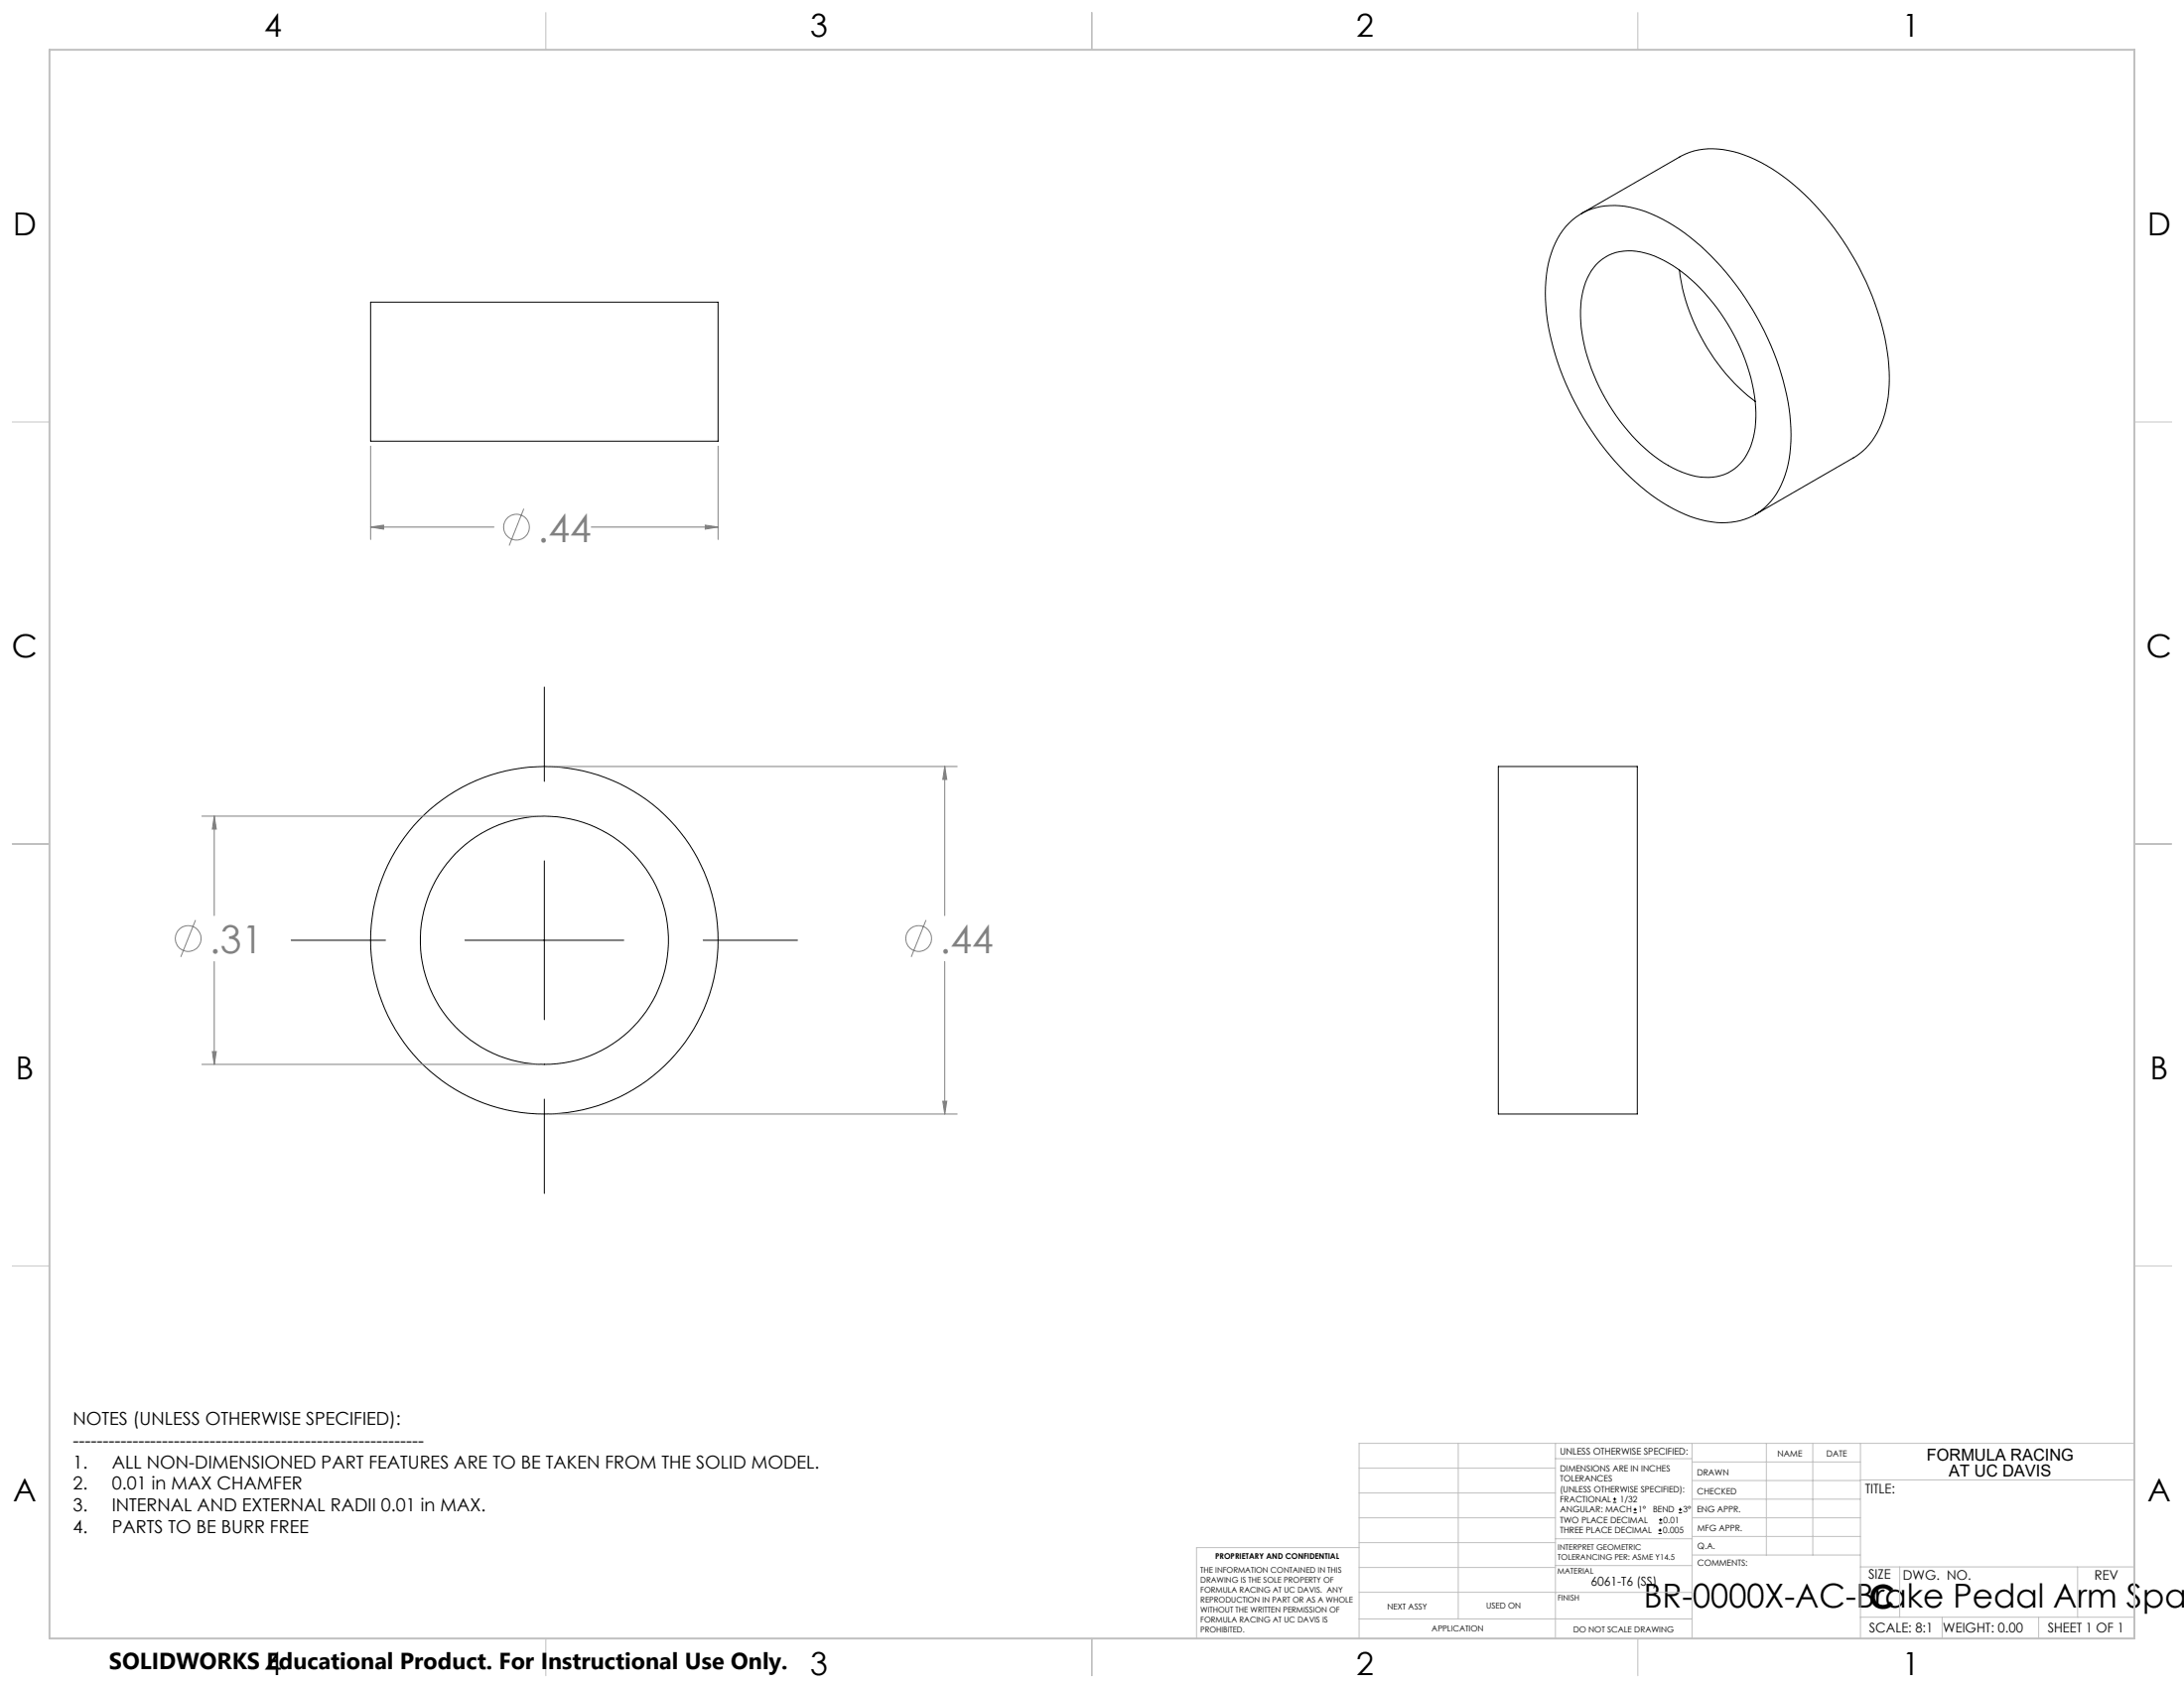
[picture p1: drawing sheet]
<svg xmlns="http://www.w3.org/2000/svg" width="559mm" height="432mm" viewBox="0 0 559 432" stroke-linecap="round" stroke-linejoin="round" font-family="sans-serif">
<g fill="none" stroke="#000" stroke-width=".25">
<path d="M401.4 57.2a16.9 16.9 0 0 1 17.1-3.9 45 45 0 0 1 20.7 13.6 72 72 0 0 1 18.8 39.4 31.2 31.2 0 0 1-3.5 20 15.9 15.9 0 0 1-16.6 7.2 39.5 39.5 0 0 1-20.8-11.4 72.5 72.5 0 0 1-21.4-42.1 31.2 31.2 0 0 1 3.4-20zM404.6 54.6l25.2-14.5a18.1 18.1 0 0 1 13.8-1.3 46.5 46.5 0 0 1 22 15 71 71 0 0 1 17.7 39.7 29.3 29.3 0 0 1-4.3 19.3l-1.6 1.9-2.7 2.1-25.6 14.9M94.8 77.3h88.9v35.6h-88.9zM408.4 67.6a12.5 12.5 0 0 1 13.7-2.5 37.3 37.3 0 0 1 17.1 13.6 48.8 48.8 0 0 1 10.1 26.7 18.6 18.6 0 0 1-4.1 13.2 12.4 12.4 0 0 1-13.6 2.6 36.8 36.8 0 0 1-17.2-13.6 48.8 48.8 0 0 1-10-26.7 18.8 18.8 0 0 1 4-13.3zM429.7 69.1a51.3 51.3 0 0 0 19.4 33.6M139.3 175.8v24.1M383.4 196.1h35.5v88.9h-35.5zM139.3 220.2v40.6M74.5 240.5h24.1M119 240.5h40.6M179.9 240.5h24.1M139.3 281.2v24.1"/>
<path d="M412.7 384.3h.9M412.7 383.5h.9M413.1 383.1v.8M418 387h.8M418 386.2h.8M418.4 385.7v.9M424.3 392.3h.9M424.3 391.4h.9M424.5 389.6h.8M424.5 388.8h.8M424.7 391v.9M424.9 388.4v.8"/>
<path d="M429.5 387h.9M429.5 386.2h.9M429.9 385.7v.9"/>
<circle cx="139.3" cy="240.5" r="31.8"/>
<circle cx="139.3" cy="240.5" r="44.4"/>
</g>
<g fill="none" stroke="#808080" stroke-width=".25">
<path d="M94.8 114.1v23.9M183.7 114.1v23.9M94.8 134.8h31.6M94.8 134.8l3.3-.5v1.1zM134 130.1l-3.7 9.5M151.3 134.8h32.4M180.4 134.3l3.3 .5-3.3 .6zM140.5 196.1h104.4M241.7 196.1v38.1M241.7 196.1l.6 3.3h-1.1zM51.6 208.8h86.4M54.8 208.8v25.4"/>
<path d="M54.8 208.8l.6 3.3h-1.1zM50 235.4l-3.8 9.4M236.9 235.4l-3.7 9.4M54.8 246v26.3M241.7 246v39M51.6 272.3h86.4M54.3 269h1.1l-.6 3.3zM140.5 285h104.4M241.2 281.7h1.1l-.6 3.3z"/>
<circle cx="132.1" cy="134.8" r="3.3"/>
<circle cx="48.1" cy="240.1" r="3.3"/>
<circle cx="235" cy="240.1" r="3.3"/>
</g>
<g fill="none" stroke="#c0c0c0" stroke-width=".25">
<path d="M139.7 3.2v9.5M279.4 3.2v9.5M419.1 3.2v9.5M3.1 107.9h9.6M546.1 107.9h9.5M3.1 215.9h9.6M546.1 215.9h9.5M3.1 323.8h9.6M546.1 323.8h9.5M347.7 375.6h50.3M373.1 369.2v44.9M398 369.2v49.9"/>
<path d="M398 373.1h34.9M432.9 369.2v49.9M432.9 378.7h43.1M432.9 374h43.1M451.9 369.2v28.6M463.8 369.2v28.6M476 369.2v49.9M476 378.6h70.1M546.1 369.2h-198.4v49.9M347.7 394.6h50.3M347.7 388.3h50.3M347.7 381.9h50.3"/>
<path d="M347.7 395.9h-41.6v23.2M398 393.6h35M432.9 383.5h43.1M432.9 388.3h43.1M432.9 393h43.1M433 397.8h43M139.7 419.1v9.6M279.4 419.1v9.6M347.7 414.1h85.2M347.7 401h50.3M347.7 407.3h50.3M398 407.4h34.9"/>
<path d="M398 400.5h35M419.1 419.1v9.6M476 413.7h70.1M476 400.8h70.1M486.1 400.8v12.9M496.9 413.7v5.4M521.6 413.7v5.4M531.6 400.8v12.9"/>
</g>
<path d="M12.7 12.7h533.4v406.4h-533.4z" fill="none" stroke="#c0c0c0" stroke-width=".5"/>
<path d="M241.7 196.1l.6 3.3h-1.1zM241.2 281.7h1.1l-.6 3.3zM54.8 208.8l.6 3.3h-1.1zM54.3 269h1.1l-.6 3.3zM180.4 134.3l3.3 .5-3.3 .6zM94.8 134.8l3.3-.5v1.1z" fill="#808080"/>
<g font-size="9.9" fill="#808080">
<text x="137.6" y="138.6">.44</text>
<text x="53.6" y="243.8">.31</text>
<text x="240.5" y="243.8">.44</text>
</g>
<g font-size="8.5">
<text x="420.6" y="411.3">BR-0000X-AC-Brake Pedal Arm Spac</text>
<text x="478.3" y="411.4">C</text>
</g>
<g font-size="8.1">
<text x="67.6" y="9.3">4</text>
<text x="207.3" y="9.3">3</text>
<text x="347" y="9.3">2</text>
<text x="486.7" y="9.3">1</text>
<text x="3.3" y="60.1">D</text>
<text x="549.4" y="60.1">D</text>
<text x="3" y="168">C</text>
<text x="549.1" y="168">C</text>
<text x="4" y="276">B</text>
<text x="550.1" y="276">B</text>
<text x="3.3" y="383.9">A</text>
<text x="549.4" y="383.9">A</text>
<text x="67.6" y="428.4">4</text>
<text x="207.3" y="428.4">3</text>
<text x="347" y="428.4">2</text>
<text x="486.7" y="428.4">1</text>
</g>
<text font-size="5.9" x="27.9" y="427">SOLIDWORKS Educational Product. For Instructional Use Only.</text>
<g font-size="4.6">
<text x="18.6" y="364.4">NOTES (UNLESS OTHERWISE SPECIFIED):</text>
<text x="18.6" y="370">-----------------------------------------------------------</text>
<text x="18.6" y="375.5">1.</text>
<text x="28.7" y="375.5">ALL NON-DIMENSIONED PART FEATURES ARE TO BE TAKEN FROM THE SOLID MODEL.</text>
<text x="18.6" y="381.1">2.</text>
<text x="28.7" y="381.1">0.01 in MAX CHAMFER</text>
<text x="18.6" y="386.7">3.</text>
<text x="28.7" y="386.7">INTERNAL AND EXTERNAL RADII 0.01 in MAX.</text>
<text x="18.6" y="392.3">4.</text>
<text x="28.7" y="392.3">PARTS TO BE BURR FREE</text>
</g>
<g font-size="4.2">
<text x="493" y="373.5">FORMULA RACING</text>
<text x="498.7" y="377.8">AT UC DAVIS</text>
</g>
<g font-size="3.4">
<text x="477.2" y="381.9">TITLE:</text>
<text x="478.1" y="404">SIZE</text>
<text x="486.9" y="404">DWG. NO.</text>
<text x="535.9" y="404.1">REV</text>
<text x="478.2" y="417.6">SCALE: 8:1</text>
<text x="497.1" y="417.7">WEIGHT: 0.00</text>
<text x="523.9" y="417.6">SHEET 1 OF 1</text>
</g>
<text font-size="3.2" x="407" y="405.7">6061-T6 (SS)</text>
<text font-size="2.4" x="399.2" y="372.1">UNLESS OTHERWISE SPECIFIED:</text>
<g font-size="2.2">
<text x="399.2" y="376.4">DIMENSIONS ARE IN INCHES</text>
<text x="434.2" y="377.3">DRAWN</text>
<text x="454.8" y="372.5">NAME</text>
<text x="467.3" y="372.6">DATE</text>
<text x="399.2" y="379">TOLERANCES</text>
<text x="399.2" y="381.7">(UNLESS OTHERWISE SPECIFIED):</text>
<text x="434.3" y="382.2">CHECKED</text>
<text x="399.2" y="389.6">TWO PLACE DECIMAL</text>
<text x="399.2" y="384.3">FRACTIONAL</text>
<text x="399.2" y="387">ANGULAR: MACH</text>
<text x="414.5" y="384.3">1/32</text>
<text x="419.1" y="387">1°</text>
<text x="422.9" y="387">BEND</text>
<text x="425.6" y="389.6">0.01</text>
<text x="430.6" y="387">3°</text>
<text x="434.2" y="386.9">ENG APPR.</text>
<text x="399.2" y="392.3">THREE PLACE DECIMAL</text>
<text x="425.5" y="392.3">0.005</text>
<text x="434.3" y="391.6">MFG APPR.</text>
<text x="434.3" y="396.3">Q.A.</text>
<text x="434.3" y="400.5">COMMENTS:</text>
</g>
<g font-size="2.1">
<text x="354.9" y="411.6">NEXT ASSY</text>
<text x="380.3" y="411.6">USED ON</text>
<text x="366.3" y="417.4">APPLICATION</text>
<text x="402.5" y="417.5">DO NOT SCALE DRAWING</text>
</g>
<g font-size="2">
<text x="310.9" y="398.8">PROPRIETARY AND CONFIDENTIAL</text>
<text x="398.6" y="396.5">INTERPRET GEOMETRIC</text>
<text x="398.6" y="399">TOLERANCING PER: ASME Y14.5</text>
<text x="307.2" y="402.4">THE INFORMATION CONTAINED IN THIS</text>
<text x="307.2" y="404.9">DRAWING IS THE SOLE PROPERTY OF</text>
<text x="307.2" y="407.5">FORMULA RACING AT UC DAVIS. ANY</text>
<text x="398.5" y="402.6">MATERIAL</text>
<text x="307.2" y="410">REPRODUCTION IN PART OR AS A WHOLE</text>
<text x="307.2" y="412.5">WITHOUT THE WRITTEN PERMISSION OF</text>
<text x="398.5" y="409.4">FINISH</text>
<text x="307.2" y="415">FORMULA RACING AT UC DAVIS IS</text>
<text x="307.2" y="417.6">PROHIBITED.</text>
</g>
</svg>
